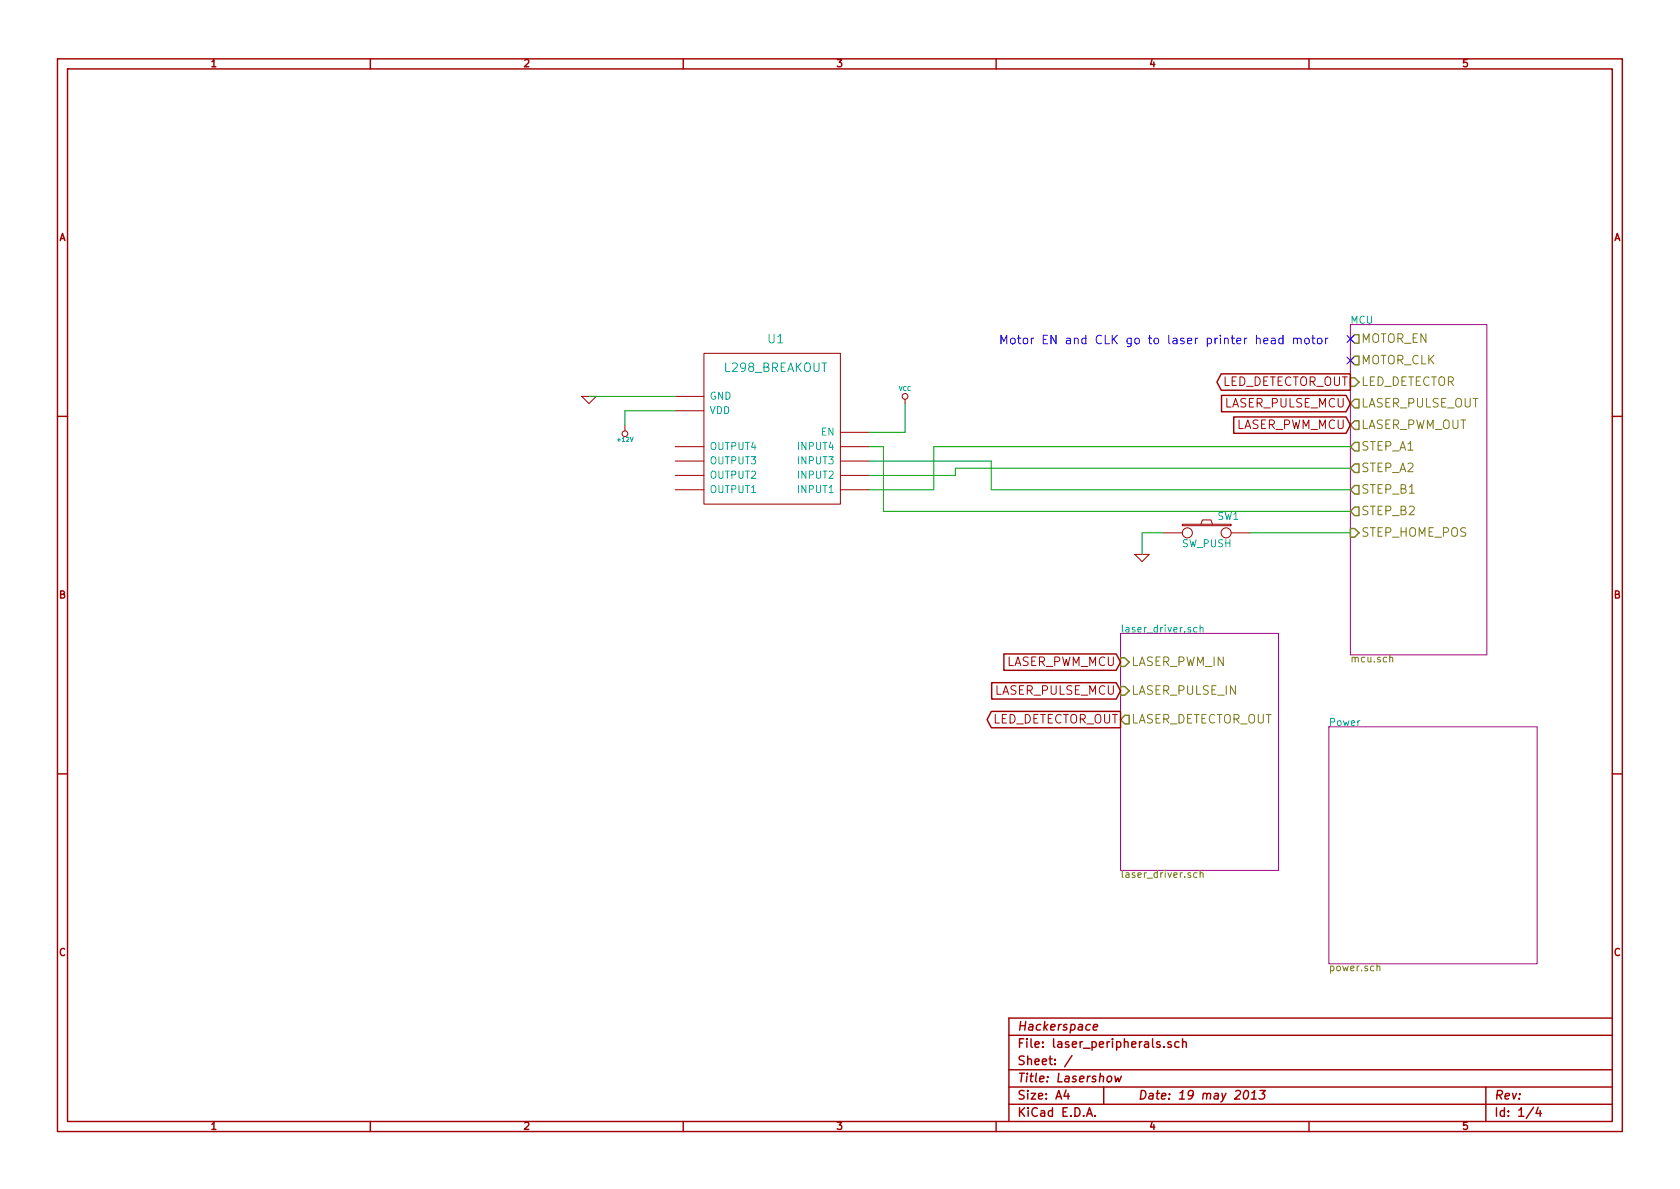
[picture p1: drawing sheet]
EESchema Schematic File Version 2  date svētdiena, 2013. gada 19. maijs, plkst. 23 un 38
LIBS:power
LIBS:device
LIBS:transistors
LIBS:conn
LIBS:linear
LIBS:regul
LIBS:74xx
LIBS:cmos4000
LIBS:adc-dac
LIBS:memory
LIBS:xilinx
LIBS:special
LIBS:microcontrollers
LIBS:dsp
LIBS:microchip
LIBS:analog_switches
LIBS:motorola
LIBS:texas
LIBS:intel
LIBS:audio
LIBS:interface
LIBS:digital-audio
LIBS:philips
LIBS:display
LIBS:cypress
LIBS:siliconi
LIBS:opto
LIBS:atmel
LIBS:contrib
LIBS:valves
LIBS:l298_breakout
LIBS:stellaris_launchpad
LIBS:laser_peripherals-cache
EELAYER 27 0
EELAYER END
$Descr A4 11693 8268
encoding utf-8
Sheet 1 4
Title "Lasershow"
Date "19 may 2013"
Rev ""
Comp "Hackerspace"
Comment1 ""
Comment2 ""
Comment3 ""
Comment4 ""
$EndDescr
$Sheet
S 9400 2250 950  2300
U 517FDBCF
F0 "MCU" 50
F1 "mcu.sch" 50
F2 "MOTOR_EN" O L 9400 2350 60 
F3 "MOTOR_CLK" O L 9400 2500 60 
F4 "LASER_PULSE_OUT" O L 9400 2800 60 
F5 "LASER_PWM_OUT" O L 9400 2950 60 
F6 "STEP_A1" O L 9400 3100 60 
F7 "STEP_A2" O L 9400 3250 60 
F8 "STEP_B1" O L 9400 3400 60 
F9 "STEP_B2" O L 9400 3550 60 
F10 "STEP_HOME_POS" I L 9400 3700 60 
F11 "LED_DETECTOR" I L 9400 2650 60 
$EndSheet
Text GLabel 9400 2950 0    60   Input ~ 0
LASER_PWM_MCU
Text GLabel 9400 2800 0    60   Input ~ 0
LASER_PULSE_MCU
$Comp
L SW_PUSH SW1
U 1 1
P 8400 3700
F 0 "SW1" H 8550 3810 50  0000 C CNN
F 1 "SW_PUSH" H 8400 3620 50  0000 C CNN
F 2 "~" H 8400 3700 60  0000 C CNN
F 3 "~" H 8400 3700 60  0000 C CNN
	1    8400 3700
	1    0    0    -1  
$EndComp
$Comp
L GND #PWR4
U 1 1
P 7950 3850
F 0 "#PWR4" H 7950 3850 30  0001 C CNN
F 1 "GND" H 7950 3780 30  0001 C CNN
F 2 "" H 7950 3850 60  0000 C CNN
F 3 "" H 7950 3850 60  0000 C CNN
	1    7950 3850
	1    0    0    -1  
$EndComp
Wire Wire Line
	8700 3700 9400 3700
Wire Wire Line
	8100 3700 7950 3700
Wire Wire Line
	7950 3700 7950 3850
Text GLabel 9400 2650 0    60   Output ~ 0
LED_DETECTOR_OUT
$Sheet
S 9250 5050 1450 1650
U 51800D74
F0 "Power" 50
F1 "power.sch" 50
$EndSheet
$Sheet
S 7800 4400 1100 1650
U 518010D7
F0 "laser_driver.sch" 50
F1 "laser_driver.sch" 50
F2 "LASER_PWM_IN" I L 7800 4600 60 
F3 "LASER_PULSE_IN" I L 7800 4800 60 
F4 "LASER_DETECTOR_OUT" O L 7800 5000 60 
$EndSheet
Text GLabel 7800 4800 0    60   Input ~ 0
LASER_PULSE_MCU
Text GLabel 7800 4600 0    60   Input ~ 0
LASER_PWM_MCU
Text GLabel 7800 5000 0    60   Output ~ 0
LED_DETECTOR_OUT
$Comp
L L298_BREAKOUT U1
U 1 1
P 5400 2550
F 0 "U1" H 5400 2350 60  0000 C CNN
F 1 "L298_BREAKOUT" H 5400 2550 60  0000 C CNN
F 2 "~" H 5400 2550 60  0000 C CNN
F 3 "~" H 5400 2550 60  0000 C CNN
	1    5400 2550
	-1   0    0    1   
$EndComp
$Comp
L GND #PWR1
U 1 1
P 4100 2750
F 0 "#PWR1" H 4100 2750 30  0001 C CNN
F 1 "GND" H 4100 2680 30  0001 C CNN
F 2 "" H 4100 2750 60  0000 C CNN
F 3 "" H 4100 2750 60  0000 C CNN
	1    4100 2750
	1    0    0    -1  
$EndComp
$Comp
L +12V #PWR2
U 1 1
P 4350 2950
F 0 "#PWR2" H 4350 2900 20  0001 C CNN
F 1 "+12V" H 4350 3050 30  0000 C CNN
F 2 "" H 4350 2950 60  0000 C CNN
F 3 "" H 4350 2950 60  0000 C CNN
	1    4350 2950
	-1   0    0    1   
$EndComp
Wire Wire Line
	4700 2750 4100 2750
Wire Wire Line
	4700 2850 4350 2850
Wire Wire Line
	4350 2850 4350 2950
Wire Wire Line
	9400 3100 6500 3100
Wire Wire Line
	6500 3100 6500 3400
Wire Wire Line
	6500 3400 6050 3400
Wire Wire Line
	9400 3250 6650 3250
Wire Wire Line
	6650 3250 6650 3300
Wire Wire Line
	6650 3300 6050 3300
Wire Wire Line
	9400 3400 6900 3400
Wire Wire Line
	6900 3400 6900 3200
Wire Wire Line
	6900 3200 6050 3200
Wire Wire Line
	9400 3550 6150 3550
Wire Wire Line
	6150 3550 6150 3100
Wire Wire Line
	6150 3100 6050 3100
$Comp
L VCC #PWR3
U 1 1
P 6300 2800
F 0 "#PWR3" H 6300 2900 30  0001 C CNN
F 1 "VCC" H 6300 2900 30  0000 C CNN
F 2 "" H 6300 2800 60  0000 C CNN
F 3 "" H 6300 2800 60  0000 C CNN
	1    6300 2800
	1    0    0    -1  
$EndComp
Wire Wire Line
	6300 2800 6300 3000
Wire Wire Line
	6300 3000 6050 3000
NoConn ~ 9400 2350
NoConn ~ 9400 2500
Text Notes 9250 2400 2    60   ~ 0
Motor EN and CLK go to laser printer head motor\n
$EndSCHEMATC
